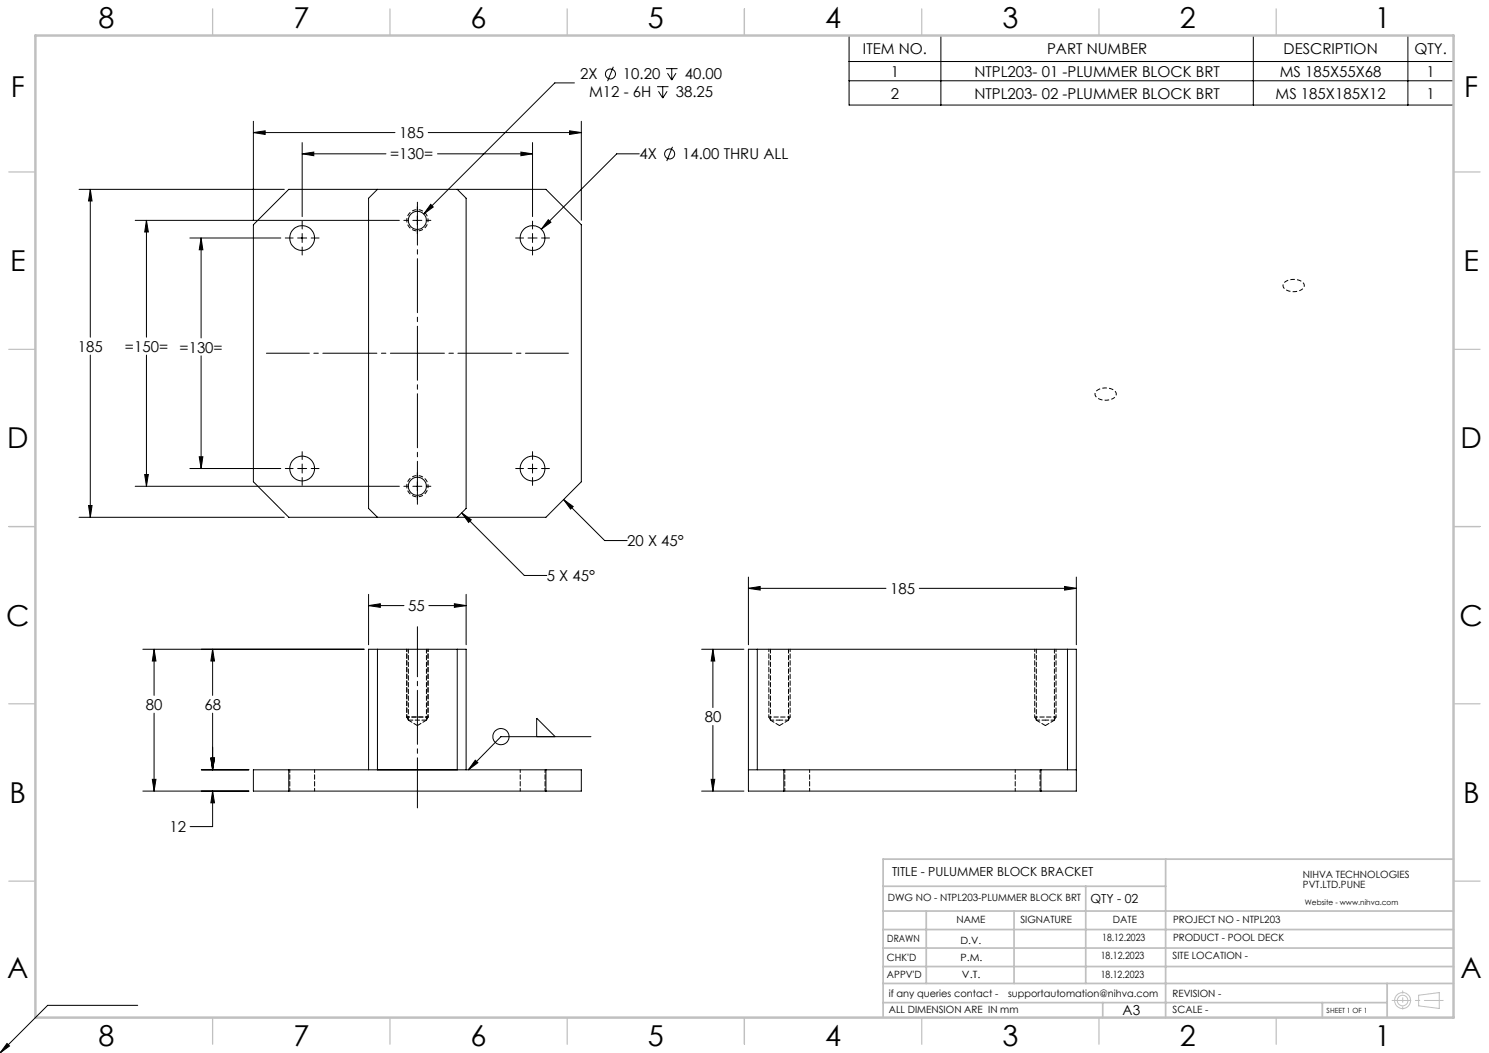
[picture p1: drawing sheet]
<svg xmlns="http://www.w3.org/2000/svg" width="420mm" height="297mm" viewBox="0 0 420 297" stroke-linecap="round" stroke-linejoin="round" font-family="sans-serif">
<g fill="none" stroke="#000" stroke-width=".28">
<path d="M173 18.8l-1.6 4.1M187.9 19.4h3.2M189.5 19.4v3.2M239.5 10h170.5v19.6h-170.5zM239.5 17.4h170.5M265.4 10v19.6M353.5 10v19.6M397.1 10v19.6M71.5 37.4l3.3-.5v1zM71.5 34.2v27.9M71.5 37.4h39.9M120.8 37.4h43.2"/>
<path d="M160.7 36.9l3.3 .5-3.3 .5zM162 23.4h-5.5l-37 37M164 34.2v27.9M185.3 24.4h3.3M185.7 25.7l1.2 2M186.9 24.4v3.3M188.2 25.7l-1.3 2M188.3 20.6l1.2 2M190.7 20.6l-1.2 2M239.5 22.8h170.5M22.3 53.4h57.9M25.5 53.4l.5 3.3h-1z"/>
<path d="M25.5 53.4v41.7M81.5 53.4h72.5l10 10v72.5l-10 10h-72.5l-10-10v-72.5zM85.2 43.4l3.3-.5v1zM85.2 40.2v20.9M85.2 43.4h23.7M106.5 53.4l-2.5 2.5v87.5l2.5 2.5M117.7 58.3v1.3M121.5 57.6l.7 .8-2.7 2zM123.4 43.4h26.8M129 53.4l2.5 2.5v87.5l-2.5 2.5M146.9 42.9l3.3 .5-3.3 .5zM150.2 40.2v20.9"/>
<path d="M180.3 43.4h-6.3l-21.3 21.3M189.7 41.4l-1.6 4M38.1 62.2h74.5M41.3 62.2l.5 3.2h-1zM41.3 62.2v32.9M53.6 67.1h25.6M56.7 67.1l.5 3.3h-1zM56.7 67.1v28.2M80.5 67.1h2.2M84 67.1h2.5M85.2 62.4v2.2M85.2 65.9v2.5"/>
<path d="M85.2 69.7v2.2M87.8 67.1h2.2M113.9 62.2h1.3M116.5 62.2h2.5M117.7 60.9v2.5M117.7 64.7v1.3M120.3 62.2h1.2M145.5 67.1h2.2M148.9 67.1h2.6M150.2 62.4v2.2M150.2 65.9v2.5M150.2 69.7v2.2"/>
<path d="M152.8 67.1h2.2M154.7 62l.7 .7-2.7 2zM25.5 100.2v45.7M41.3 100.2v37M56.7 100.4v31.7M38.1 137.2h74.5M40.8 133.8h1l-.5 3.4zM53.6 132.1h25.6M56.2 128.8h1l-.5 3.3zM80.5 132.1h2.2M84 132.1h2.5M85.2 127.4v2.2"/>
<path d="M85.2 130.9v2.5M85.2 134.7v2.2M87.8 132.1h2.2M113.9 137.2h1.3M116.5 137.2h2.5M117.7 133.3v1.3M117.7 135.9v2.5M117.7 139.7v1.3M120.3 137.2h1.2M145.5 132.1h2.2M148.9 132.1h2.6M150.2 127.4v2.2"/>
<path d="M150.2 130.9v2.5M150.2 134.7v2.2M152.8 132.1h2.2M22.3 145.9h57.9M25 142.6h1l-.5 3.3zM130.2 144.6l2.7 2-.7 .8zM130.2 144.6l17.7 17.7h6.3M159 140.9l2.7 2-.8 .7zM159 140.9l11.6 11.6h6.3M104 170.8l3.3-.5v1zM104 167.6v14.3M104 170.8h9.9"/>
<path d="M121 170.8h10.5M128.2 170.3l3.3 .5-3.3 .5zM131.5 167.6v14.3M211.1 165.9l3.3-.5v1zM211.1 162.8v19.1M211.1 165.9h38.8M259.3 165.9h44.3M300.3 165.4l3.3 .5-3.3 .5zM303.6 162.8v19.1M40.3 183.1h62.4M43.5 183.1l.5 3.3h-1zM43.5 183.1v13"/>
<path d="M60 183.1l.5 3.3h-1zM60 183.1v13M106.5 183.1v34M129 183.1v34M197.9 183.1h11.9M201.1 183.1l.5 3.3h-1zM201.1 183.1v16.5M211.1 183.1h92.5v40h-92.5zM213.6 183.1v34M301.1 183.1v34M43 219.8h1l-.5 3.3zM43.5 201.2v21.9"/>
<path d="M56.8 217.1h13.4M59.5 213.8h1l-.5 3.3zM60 201.2v15.9M71.5 217.1h92.5v6h-92.5zM81.5 217.1v6M104 217.1v-34h27.5v34M134.1 214.4l.7 .7-2.7 2zM151.4 207.8v-5.2l5.2 5.2M154 217.1v6M166.7 207.8h-25.4l-9.2 9.3M200.6 219.8h1l-.5 3.3zM201.1 204.6v18.5"/>
<path d="M211.1 217.1h92.5M221.1 217.1v6M293.6 217.1v6M40.3 223.1h29.9M60 223.1l.5 3.3h-1zM60 223.1v10h-6.4M197.9 223.1h11.9M2 294.3l.7 .7-2.7 2zM38.8 283.6h-25.4l-13.4 13.4"/>
<circle cx="172.2" cy="20.9" r="1.41"/>
<circle cx="188.9" cy="43.4" r="1.41"/>
<circle cx="85.2" cy="67.2" r="3.5"/>
<circle cx="117.7" cy="62.1" r="2.55"/>
<circle cx="150.2" cy="67.2" r="3.5"/>
<circle cx="85.2" cy="132.1" r="3.5"/>
<circle cx="117.7" cy="137.1" r="2.55"/>
<circle cx="150.2" cy="132.1" r="3.5"/>
<circle cx="141.3" cy="207.8" r="2.29"/>
</g>
<g fill="none" stroke="#c0c0c0" stroke-width=".28">
<path d="M400.2 280.7l5.8-.7v4.4l-5.8-.7z"/>
<circle cx="395.6" cy="282.2" r="2.26"/>
<circle cx="395.6" cy="282.2" r="1.49"/>
</g>
<path d="M120.7 62.1a3 3 0 0 1-4.4 2.7 3 3 0 0 1-.2-5.2 3 3 0 0 1 4.6 2.3v.2M367 81.8a4 4 0 0 1-5-.9 1.9 1.9 0 0 1 2-2 3.2 3.2 0 0 1 3.9 1.6l-.2 .7-.7 .6M314 112.4a4 4 0 0 1-5.1-.9 1.9 1.9 0 0 1 2.1-2 3.2 3.2 0 0 1 3.9 1.6l-.2 .7-.7 .6M120.7 137.1a3 3 0 0 1-4.4 2.7 3 3 0 0 1-.2-5.2 3 3 0 0 1 4.6 2.3v.2" fill="none" stroke="#000" stroke-width=".28" stroke-dasharray="1.3 .6" stroke-dashoffset=".7" stroke-linecap="butt"/>
<path d="M117.7 176.8v51.1" fill="none" stroke="#000" stroke-width=".28" stroke-dasharray="15.2 1.3 1.3 1.3" stroke-dashoffset="1.1"/>
<path d="M75.1 99.6h85.2M117.7 142.2v-85.2" fill="none" stroke="#000" stroke-width=".28" stroke-dasharray="15.2 1.3 1.3 1.3" stroke-dashoffset="3.1"/>
<path d="M392.7 282.2h14.4" fill="none" stroke="#c0c0c0" stroke-width=".28" stroke-dasharray="15.2 1.3 1.3 1.3" stroke-dashoffset="9.9"/>
<path d="M395.7 279.5v5.1" fill="none" stroke="#c0c0c0" stroke-width=".28" stroke-dasharray="15.2 1.3 1.3 1.3" stroke-dashoffset="14.6"/>
<g fill="none" stroke="#c0c0c0" stroke-width=".35">
<path d="M60 2.5v7.5M110 2.5v7.5M160 2.5v7.5M210 2.5v7.5M260 2.5v7.5M310 2.5v7.5M360 2.5v7.5M2.5 48.5h7.5M410 48.5h7.5M2.5 98.5h7.5M410 98.5h7.5M2.5 148.5h7.5"/>
<path d="M410 148.5h7.5M2.5 198.5h7.5M410 198.5h7.5M2.5 248.5h7.5M410 248.5h7.5M60 287v7.5M110 287v7.5M160 287v7.5M210 287v7.5M260 287v7.5M310 287v7.5M360 287v7.5"/>
</g>
<g fill="none" stroke="#c0c0c0" stroke-width=".5">
<path d="M249.1 257h160.9M249.1 250h79.7M261.3 257v20.4M286 257v20.4M306.2 250v27.4M328.8 242.3v44.7M410 242.3h-160.9v44.7M249.1 272.6h160.9M249.1 267.4h160.9M249.1 262.2h160.9M249.1 277.4h160.9M391.3 277.4v9.6"/>
<path d="M249.1 282.8h142.2M311 282.8v4.2M373 282.8v4.2"/>
</g>
<path d="M10 10h400v277h-400z" fill="none" stroke="#c0c0c0" stroke-width=".7"/>
<path d="M114.7 183.1v19.1M120.7 183.1v19.1M216.9 183.1v19.1M222.9 183.1v19.1M291.9 183.1v19.1M297.9 183.1v19.1" fill="none" stroke="#000" stroke-width=".28" stroke-dasharray="1.3 .6" stroke-dashoffset=".6"/>
<g fill="none" stroke="#000" stroke-width=".28" stroke-dasharray="1.3 .6" stroke-dashoffset=".5">
<path d="M81.7 217.1v6M114.7 202.2l.5 .8M114.7 202.2h6M120.7 202.2l-.4 .8M146.7 217.1v6M216.9 202.2l.4 .8M216.9 202.2h6M221.4 217.1v6M222.9 202.2l-.5 .8M286.4 217.1v6M291.9 202.2l.4 .8M291.9 202.2h6"/>
<path d="M297.9 202.2l-.5 .8M88.7 223.1v-6M153.7 223.1v-6M228.4 223.1v-6M293.4 223.1v-6"/>
</g>
<g fill="#000">
<path d="M60 183.1l.5 3.3h-1zM59.5 213.8h1l-.5 3.3zM60 223.1l.5 3.3h-1zM59.5 213.8h1l-.5 3.3zM104 170.8l3.3-.5v1zM128.2 170.3l3.3 .5-3.3 .5zM43 219.8h1l-.5 3.3zM43.5 183.1l.5 3.3h-1zM121.5 57.6l-2 2.8 2.7-2zM25.5 53.4l.5 3.3h-1zM25 142.6h1l-.5 3.3zM71.5 37.4l3.3-.5v1zM160.7 36.9l3.3 .5-3.3 .5zM41.3 62.2l.5 3.2h-1zM40.8 133.8h1l-.5 3.4zM56.7 67.1l.5 3.3h-1zM56.2 128.8h1l-.5 3.3zM85.2 43.4l3.3-.5v1zM146.9 42.9l3.3 .5-3.3 .5zM154.7 62l-2 2.7 2.7-2zM130.2 144.6l2.7 2-.7 .8zM159 140.9l2.7 2-.8 .7zM211.1 165.9l3.3-.5v1zM300.3 165.4l3.3 .5-3.3 .5zM201.1 183.1l.5 3.3h-1zM200.6 219.8h1l-.5 3.3z"/>
<path d="M134.1 214.4l.7 .7-2.7 2zM2 294.3l.7 .7-2.7 2z"/>
</g>
<path d="M115.2 203.1h5.1" fill="none" stroke="#000" stroke-width=".28" stroke-dasharray="1.3 .6"/>
<path d="M115.2 203.1l2.5 1.5M117.7 204.6l2.6-1.5M217.3 203.1l2.6 1.5M219.9 204.6l2.5-1.5M292.3 203.1l2.6 1.5M294.9 204.6l2.5-1.5" fill="none" stroke="#000" stroke-width=".28" stroke-dasharray="1.3 .6" stroke-dashoffset=".1"/>
<path d="M115.2 183.1v20M217.3 183.1v20M292.3 183.1v20M120.3 203.1v-20M222.4 203.1v-20M297.4 203.1v-20" fill="none" stroke="#000" stroke-width=".28" stroke-dasharray="1.3 .6" stroke-dashoffset=".2"/>
<path d="M217.3 203.1h2.6M219.9 203.1h2.5M292.3 203.1h2.6M294.9 203.1h2.5" fill="none" stroke="#000" stroke-width=".28" stroke-dasharray="1.3 .6" stroke-dashoffset=".3"/>
<g font-size="8.1">
<text x="27.8" y="8">8</text>
<text x="82.8" y="8">7</text>
<text x="132.8" y="8">6</text>
<text x="182.8" y="8">5</text>
<text x="232.8" y="8">4</text>
<text x="282.8" y="8">3</text>
<text x="332.8" y="8">2</text>
<text x="387.8" y="8">1</text>
<text x="3" y="27.2">F</text>
<text x="413" y="27.2">F</text>
<text x="2.8" y="76.5">E</text>
<text x="412.8" y="76.5">E</text>
<text x="2" y="126.5">D</text>
<text x="412" y="126.5">D</text>
<text x="1.7" y="176.5">C</text>
<text x="411.7" y="176.5">C</text>
<text x="2.7" y="226.5">B</text>
<text x="412.7" y="226.5">B</text>
<text x="2" y="275.7">A</text>
<text x="412" y="275.7">A</text>
<text x="27.8" y="295">8</text>
<text x="82.8" y="295">7</text>
<text x="132.8" y="295">6</text>
<text x="182.8" y="295">5</text>
<text x="232.8" y="295">4</text>
<text x="282.8" y="295">3</text>
<text x="332.8" y="295">2</text>
<text x="387.8" y="295">1</text>
</g>
<g font-size="4.2">
<text x="243.4" y="15.3">ITEM NO.</text>
<text x="295.3" y="15.3">PART NUMBER</text>
<text x="362" y="15.3">DESCRIPTION</text>
<text x="399" y="15.3">QTY.</text>
<text x="163.6" y="22.4">2X</text>
<text x="175.7" y="22.4">10.20</text>
<text x="193.1" y="22.4">40.00</text>
<text x="251.3" y="21.6">1</text>
<text x="274.8" y="21.6">NTPL203- 01 -PLUMMER BLOCK BRT</text>
<text x="361" y="21.6">MS 185X55X68</text>
<text x="402.4" y="21.6">1</text>
<text x="166.2" y="27.5">M12 - 6H</text>
<text x="190.6" y="27.5">38.25</text>
<text x="251.3" y="27.8">2</text>
<text x="274.8" y="27.8">NTPL203- 02 -PLUMMER BLOCK BRT</text>
<text x="359.8" y="27.8">MS 185X185X12</text>
<text x="402.4" y="27.8">1</text>
<text x="112.6" y="39">185</text>
<text x="110.1" y="45">=130=</text>
<text x="180.3" y="45">4X</text>
<text x="192.4" y="45">14.00 THRU ALL</text>
<text x="22" y="99.2">185</text>
<text x="35.3" y="99.2">=150=</text>
<text x="50.7" y="99.4">=130=</text>
<text x="176.9" y="154.1">20 X 45°</text>
<text x="154.2" y="163.9">5 X 45°</text>
<text x="251.1" y="167.5">185</text>
<text x="115.1" y="172.4">55</text>
<text x="41.1" y="200.2">80</text>
<text x="57.6" y="200.2">68</text>
<text x="198.8" y="203.7">80</text>
<text x="47.8" y="234.7">12</text>
</g>
<text font-size="3.9" x="316.7" y="286.4">A3</text>
<g font-size="3.5">
<text x="251.6" y="247.2">TITLE - PULUMMER BLOCK BRACKET</text>
<text x="307.6" y="254.8">QTY - 02</text>
</g>
<g font-size="2.8">
<text x="367.5" y="247.7">NIHVA TECHNOLOGIES</text>
<text x="367.5" y="250.5">PVT.LTD.PUNE</text>
<text x="250.4" y="254.2">DWG NO - NTPL203-PLUMMER BLOCK BRT</text>
<text x="269.8" y="260.4">NAME</text>
<text x="287.8" y="260.4">SIGNATURE</text>
<text x="313.9" y="260.5">DATE</text>
<text x="330.9" y="260.5">PROJECT NO - NTPL203</text>
<text x="250.3" y="265.7">DRAWN</text>
<text x="270.9" y="266.1">D.V.</text>
<text x="310.9" y="265.5">18.12.2023</text>
<text x="330.9" y="265.5">PRODUCT - POOL DECK</text>
<text x="250.2" y="271.1">CHK'D</text>
<text x="250.2" y="275.8">APPV'D</text>
<text x="270.9" y="271.1">P.M.</text>
<text x="271.3" y="275.8">V.T.</text>
<text x="310.5" y="270.6">18.12.2023</text>
<text x="310.5" y="275.8">18.12.2023</text>
<text x="330.7" y="270.6">SITE LOCATION -</text>
<text x="250.7" y="281.1">if any queries contact -</text>
<text x="284.3" y="281.1">supportautomation@nihva.com</text>
<text x="330.7" y="281.1">REVISION -</text>
<text x="250.7" y="285.6">ALL DIMENSION ARE IN mm</text>
<text x="330.7" y="285.6">SCALE -</text>
</g>
<text font-size="2.1" x="368.1" y="255.1">Website - www.nihva.com</text>
<text font-size="2" x="374.2" y="285.6">SHEET 1 OF 1</text>
</svg>
